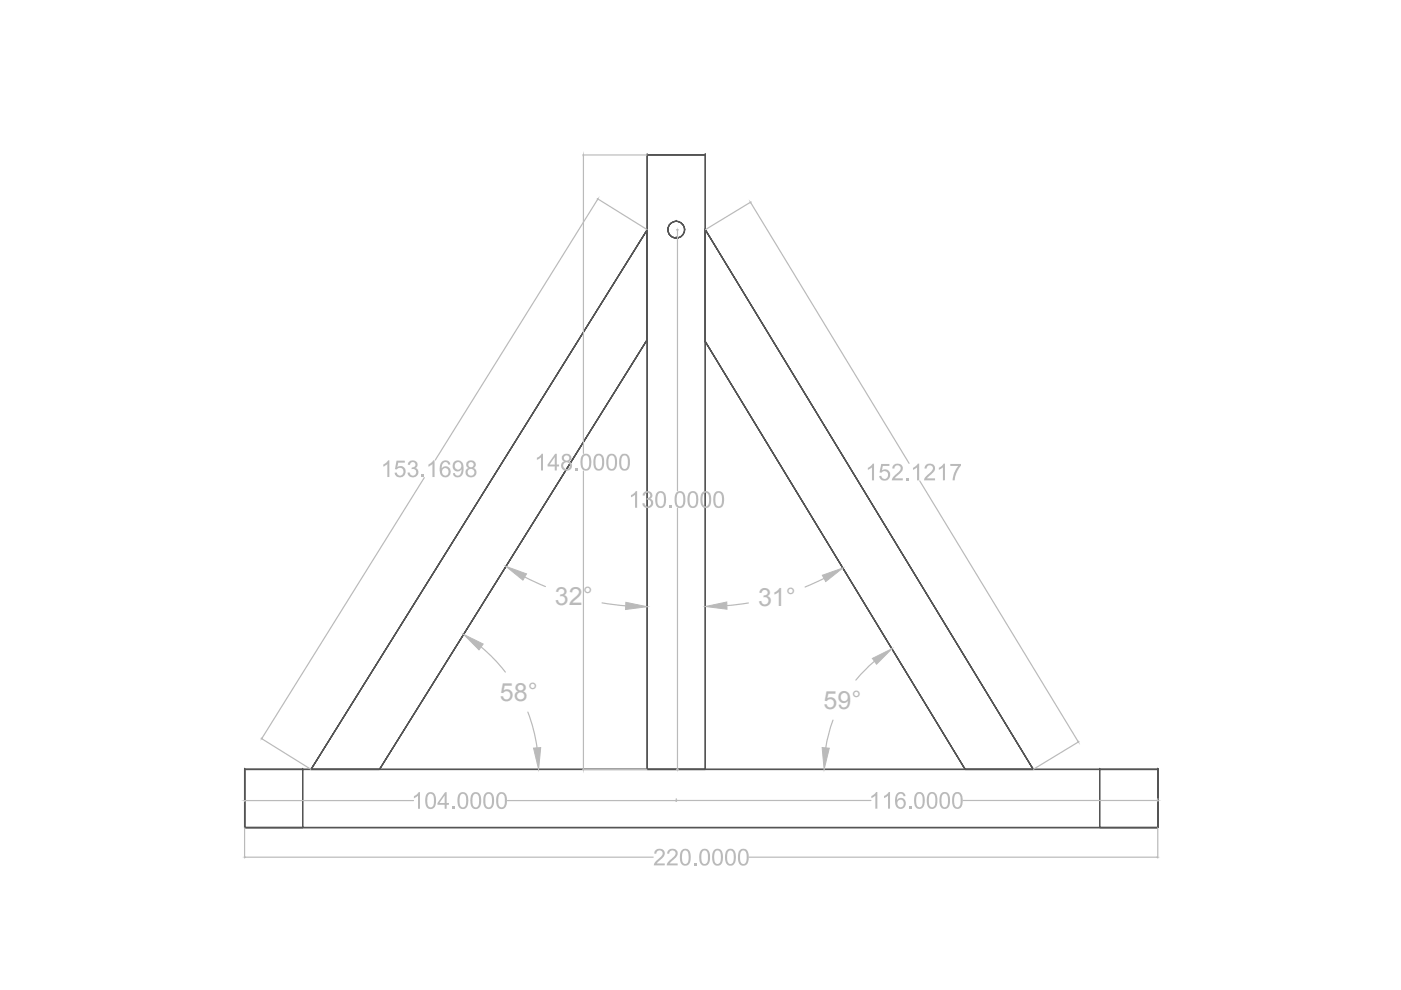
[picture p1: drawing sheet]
<svg xmlns="http://www.w3.org/2000/svg" width="297mm" height="210mm" viewBox="0 0 297 210" stroke-linecap="round" stroke-linejoin="round" font-family="sans-serif">
<g fill="none" stroke="#545454" stroke-width=".25">
<path d="M137.2 32.9h12.3v130.2h-12.3zM137.2 32.9h.1M149.5 32.9h.1M137.2 48.7v23.3l-56.7 91.1 56.7-91.1v-23.3l-71.3 114.4h14.6h-14.6zM137.2 48.7h.1M141.6 48.7h.1M143.4 47h.1M143.4 50.5h.1M145.1 48.7h.1M149.5 48.7l69.6 114.4h-14.5h14.5l-69.6-114.4v23.7l55.1 90.7-55.1-90.7zM149.5 48.7h.1M137.2 72h.1"/>
<path d="M149.5 72.4h.1M51.9 163.1h193.6v12.4v-12.4h-193.6v12.4h193.6h-193.6zM51.9 163.1h.1M51.9 175.5h.1M51.9 163.1v12.4h12.3v-12.4h-12.3h12.3v12.4h-12.3zM64.2 175.5h.1M64.2 163.1h.1M65.9 163.1h.1M80.5 163.1h.1M137.2 163.1h.1M149.5 163.1h.1M204.6 163.1h.1"/>
<path d="M219.1 163.1h.1M233.2 163.1v12.4h12.3v-12.4h-12.3h12.3v12.4h-12.3zM233.2 163.1h.1M233.2 175.5h.1M245.5 163.1h.1M245.5 175.5h.1"/>
<circle cx="143.4" cy="48.7" r="1.77"/>
</g>
<g fill="none" stroke="#bababa" stroke-width=".25">
<path d="M123.5 32.9h13.7M123.7 33v63.1M126.6 42.1l10.6 6.6M126.7 42.3l-34.4 55.2M143.4 48.7h.4M143.6 48.9v55.2M159.2 43l33.5 55.2M159.2 42.8l-9.6 5.9M123.7 99.9v63.1M90 101.3l-34.4 55.2M143.6 107.8v55.2M195 102l33.6 55.2"/>
<path d="M102 137.2a33.7 33.7 0 0 1 5.1 5.3M111.2 122.3l4.4 2.1M127.6 127.8l5 .7M158.7 127.8l-4.6 .6M174.7 122.6l-4 1.9M55.4 156.5l10.5 6.6M111.9 151a33.7 33.7 0 0 1 2 7.5M176.6 152.7l-.9 2.9-.6 2.9M185.4 140.2l-2.1 1.9-1.8 2.1M228.8 157.2l-9.7 5.9M51.9 169.8v.1M51.9 175.5v6.4"/>
<path d="M52 169.7h35.7M107.6 169.7h35.6M123.5 163.1h13.7M143.4 169.4v.5M143.4 163.1h.4M143.5 169.7h41.2M204.2 169.7h41.1M245.5 169.4v.5M245.5 175.5v6.4M52 181.7h86.5M158.8 181.7h86.5"/>
</g>
<g fill="#bababa" stroke="#bababa" stroke-width=".21">
<path d="M123.7 32.9v.1z"/>
<path d="M123.7 163v.1z"/>
<path d="M51.9 181.7l.1 .1z"/>
<path d="M245.3 181.7h.2z"/>
<path d="M228.5 157.2l.1 .1z"/>
<path d="M159.1 42.9l.1 .1z"/>
<path d="M245.3 169.7h.2z"/>
<path d="M143.4 169.7h.1z"/>
<path d="M143.2 169.7h.2z"/>
<path d="M51.9 169.7l.1 .1z"/>
<path d="M143.6 48.7l.1 .2z"/>
<path d="M143.6 163v.1z"/>
<path d="M126.8 42.2l-.1 .1z"/>
<path d="M55.5 156.5v.1z"/>
<path d="M185 139.6l4.1-2.1-3.3 3.3z"/>
<path d="M174.3 158.5l1.5 .1-1.1 4.5z"/>
<path d="M113.1 158.6l1.5-.1-.4 4.6z"/>
<path d="M98.3 134.5l4.1 2.1-.8 1.2z"/>
<path d="M107.3 120.1l4.3 1.6-.7 1.3z"/>
<path d="M132.7 127.7l4.5 .9-4.6 .6z"/>
<path d="M149.5 128.6l4.6-1v1.6z"/>
<path d="M174.3 122l4.4-1.6-3.6 2.9z"/>
</g>
<g font-size="5.5" fill="#bababa">
<text x="80.7" y="101.1">153.1698</text>
<text x="113.3" y="99.7">148.0000</text>
<text x="183.5" y="101.8">152.1217</text>
<text x="133.2" y="107.7">130.0000</text>
<text x="87.2" y="171.5">104.0000</text>
<text x="184.2" y="171.5">116.0000</text>
<text x="138.5" y="183.5">220.0000</text>
</g>
<g font-size="5.3" fill="#bababa">
<text x="117.7" y="128.3">32°</text>
<text x="160.7" y="128.4">31°</text>
<text x="106" y="148.6">58°</text>
<text x="174.6" y="150.3">59°</text>
</g>
</svg>
